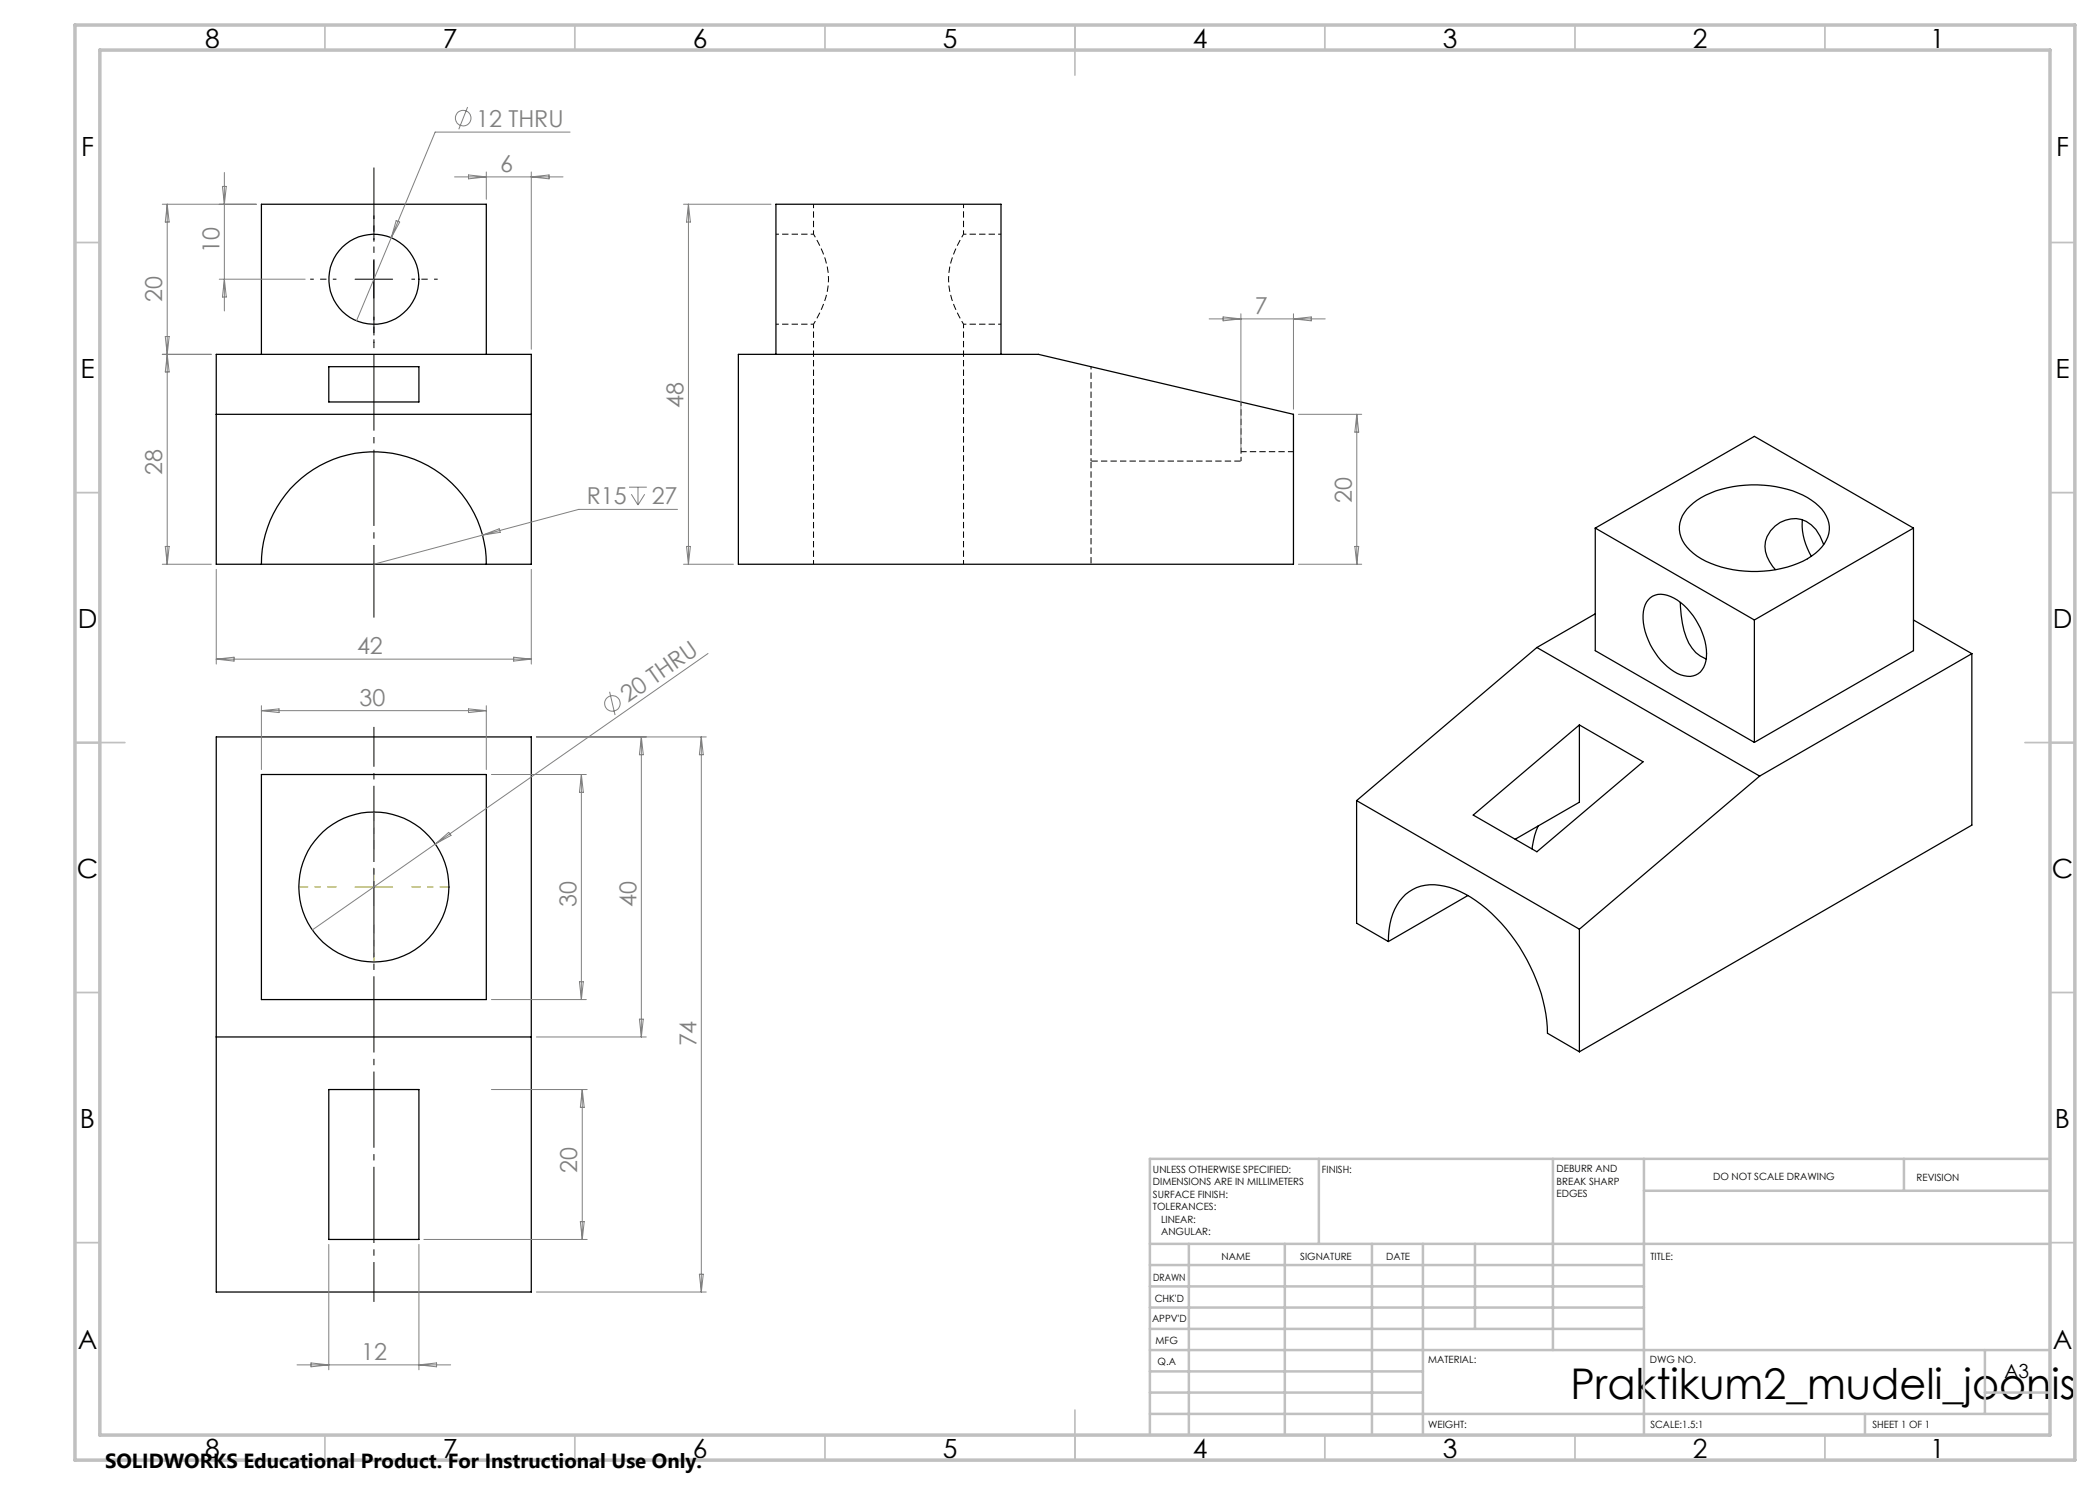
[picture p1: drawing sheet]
<svg xmlns="http://www.w3.org/2000/svg" width="420mm" height="297mm" viewBox="0 0 420 297" stroke-linecap="round" stroke-linejoin="round" font-family="sans-serif">
<g fill="none" stroke="#000" stroke-width=".25">
<path d="M43.3 70.9h63v42h-63zM52.3 70.9v-30.1h45v30.1M65.8 73.3h18v7.1h-18zM147.7 70.9h60l51 12v30h-111zM155.2 70.9v-30.1h45v30.1M43.3 82.9h63M52.3 112.9a22.5 22.5 0 0 1 22.5-22.5 22.5 22.5 0 0 1 22.5 22.5M319.1 105.6l31.8 18.4M319.1 105.6v24.5l31.8 18.4M319.1 105.6l31.8-18.3 31.8 18.3M330.1 119.6a4.1 4.1 0 0 1 4.7 0 13.8 13.8 0 0 1 6.5 11.9 3.7 3.7 0 0 1-3.3 3.8 8.7 8.7 0 0 1-6.4-4 12.3 12.3 0 0 1-2.8-9.7 3.7 3.7 0 0 1 1.3-2zM337.4 101.8a16.1 16.1 0 0 1 10.4-4.6 22.3 22.3 0 0 1 14.5 2.8 6.6 6.6 0 0 1 3.5 6.7 9.5 9.5 0 0 1-6.2 6 23.7 23.7 0 0 1-19.3-.9 8 8 0 0 1-4.4-5.8 6 6 0 0 1 1.5-4.2z"/>
<path d="M360.5 104a12.2 12.2 0 0 0 1.8 7.3M364.7 108.9a6.7 6.7 0 0 0-5.5-5.2 6 6 0 0 0-6.2 5.6 7 7 0 0 0 2.1 4.6M382.7 105.6l-31.8 18.4M382.7 105.6v24.5l-31.8 18.4M307.4 129.5l-36.1 30.6M307.4 129.5l44.5 25.7M319.1 122.8l-11.7 6.7M336.1 120.5a19.9 19.9 0 0 0 1.6 8.1 6.1 6.1 0 0 0 3.5 3.2M350.9 124v24.5M382.7 124l11.7 6.7M394.4 130.7v34.3l-78.5 45.4M394.4 130.7l-42.5 24.5"/>
<path d="M43.3 147.4h63v111h-63zM52.3 154.9h45v45h-45zM315.9 145v15.4l-12.9 7.4M351.9 155.2l-36 30.6M271.3 160.1l44.6 25.7M271.3 160.1v24.5l6.4 3.7M293.6 179.1l-15.9 9.2M294.6 163l21.3-18 12.7 7.4-21.2 18zM307.7 165.2h-.1a14.5 14.5 0 0 0-1.2 4.6M277.7 188.3a12.2 12.2 0 0 1 3.4-9.4 9 9 0 0 1 8.8-1.4 27 27 0 0 1 13.1 10.6 33.9 33.9 0 0 1 6.5 18.6l6.4 3.7M315.9 185.8v24.6M43.3 207.4h63"/>
<path d="M65.8 217.9h18v30h-18z"/>
<circle cx="74.8" cy="55.9" r="9"/>
<circle cx="74.8" cy="177.4" r="15"/>
</g>
<path d="M218.2 92.2h30" fill="none" stroke="#000" stroke-width=".2" stroke-dasharray="1.3 .6" stroke-dashoffset="-.1" stroke-linecap="butt"/>
<path d="M218.2 92.2v20.6" fill="none" stroke="#000" stroke-width=".2" stroke-dasharray="1.3 .6" stroke-dashoffset="-.2" stroke-linecap="butt"/>
<path d="M162.7 40.8v6.1M162.7 46.9v-.1a19.3 19.3 0 0 1 3 9 18.7 18.7 0 0 1-3 9M192.7 46.8v-6M192.7 64.8a19.3 19.3 0 0 1-3-8.9 18.7 18.7 0 0 1 3-9.1" fill="none" stroke="#000" stroke-width=".2" stroke-dasharray="1.3 .6" stroke-dashoffset=".5" stroke-linecap="butt"/>
<path d="M162.7 46.8h-7.5M200.2 46.8h-7.5M155.2 64.8h7.5M192.7 64.8h7.5M218.2 92.2v-18.9" fill="none" stroke="#000" stroke-width=".2" stroke-dasharray="1.3 .6" stroke-dashoffset=".7" stroke-linecap="butt"/>
<path d="M162.7 64.8v48M248.2 92.2v-11.8M192.7 112.8v-48" fill="none" stroke="#000" stroke-width=".2" stroke-dasharray="1.3 .6" stroke-dashoffset=".4" stroke-linecap="butt"/>
<path d="M258.7 90.3h-10.5" fill="none" stroke="#000" stroke-width=".2" stroke-dasharray="1.3 .6" stroke-dashoffset=".1" stroke-linecap="butt"/>
<g fill="none" stroke="#808080" stroke-width=".2">
<path d="M44.5 37.3h.8l-.4 3.5zM44.9 34.5v27.7M90.9 35.4h21.7M93.5 21.4l-1.7 4.5M93.7 35l3.6 .4-3.6 .4zM97.3 34.4v5.5M106.3 34.4v35.4M106.3 35.4l3.5-.4v.8zM114 26.4h-27l-8.8 21.2M32.5 40.8h18.8M33.4 40.8v72.1M33.4 40.8l.4 3.6h-.7z"/>
<path d="M43.9 55.8h17.1M44.9 55.8l.4 3.6h-.8zM78.2 47.6l-6.9 16.6M79.2 44.1l.7 .3-1.7 3.2zM136.7 40.8h17.5M137.7 40.8l.4 3.6h-.8zM137.7 40.8v72.1M32.5 70.9h9.8M33.1 67.3h.7l-.7 7.1h.7zM241.8 63.8h23.2M244.6 63.4l3.6 .4-3.6 .4zM248.2 62.8v26.6"/>
<path d="M258.7 62.8v19M258.7 63.8l3.6-.4v.8zM125.8 97.4h3.6M126.3 98.8l1.3 2.2M127.6 97.4v3.6M128.9 98.8l-1.3 2.2M259.7 82.9h12.6M271.4 82.9v30M271.4 82.9l.3 3.5h-.7zM32.5 112.9h9.8M33.1 109.3h.7l-.4 3.6zM43.3 113.9v18.9"/>
<path d="M96.5 107l3.3-1.2 .2 .7zM106.3 113.9v18.9M135.5 101.9h-19.8l-40.9 11M136.7 112.9h10M137.3 109.3h.8l-.4 3.6zM259.7 112.9h12.6M271 109.3h.7l-.3 3.6zM43.3 131.8h63M43.3 131.8l3.5-.4v.8zM102.7 131.4l3.6 .4-3.6 .4zM121.9 138.4l1.1 4.6M141.6 130.7l-79.1 55.3"/>
<path d="M52.3 141.1v12.8M52.3 142.1h45M52.3 142.1l3.5-.3v.7zM93.7 141.8l3.6 .3-3.6 .4zM97.3 141.1v12.8M98.3 154.9h19M107.3 147.4h34M116.3 154.9v45M116.3 154.9l.4 3.6h-.8zM128.3 147.4l.4 3.6h-.8zM128.3 147.4v60M140.3 147.4v111"/>
<path d="M140.3 147.4l.4 3.6h-.8zM87.1 168.8l2.6-2.3 .5 .6zM98.3 199.9h19M115.9 196.4h.8l-.4 3.5zM98.3 217.9h19.1M107.3 207.4h22M116.5 217.9v30M116.5 217.9l.3 3.6h-.7zM127.9 203.8h.8l-.4 3.6zM65.8 248.9v25.1M83.8 248.9v25.1M84.8 247.9h32.6"/>
<path d="M107.3 258.4h34M116.1 244.3h.7l-.3 3.6zM139.9 254.8h.8l-.4 3.6zM59.4 273h30.7M62.2 272.6l3.6 .4-3.6 .4zM83.8 273l3.5-.4v.8z"/>
<circle cx="92.6" cy="23.6" r="1.55"/>
<circle cx="122.5" cy="140.7" r="1.55"/>
</g>
<path d="M74.8 33.5v90" fill="none" stroke="#000" stroke-width=".2" stroke-dasharray="15.2 1.3 1.3 1.3" stroke-dashoffset=".7" stroke-linecap="butt"/>
<path d="M67.3 55.8h-5.3M74.8 48.3v-5.2M82.3 55.8h5.2M74.8 63.3v5.3" fill="none" stroke="#000" stroke-width=".2" stroke-dasharray="15.2 1.3 1.3 1.3" stroke-dashoffset="14.5" stroke-linecap="butt"/>
<path d="M74.8 145.4v115" fill="none" stroke="#000" stroke-width=".2" stroke-dasharray="15.2 1.3 1.3 1.3" stroke-dashoffset="7.3" stroke-linecap="butt"/>
<path d="M67.3 177.4h-7.5M74.8 169.9v-7.5M82.3 177.4h7.5M74.8 184.9v7.5" fill="none" stroke="#808000" stroke-width=".2" stroke-dasharray="15.2 1.3 1.3 1.3" stroke-dashoffset="13.4" stroke-linecap="butt"/>
<path d="M71 55.8h7.5M74.8 52.1v7.5" fill="none" stroke="#000" stroke-width=".2"/>
<path d="M71 177.4h7.5M74.8 173.6v7.5" fill="none" stroke="#808000" stroke-width=".2"/>
<g fill="none" stroke="#c0c0c0" stroke-width=".35">
<path d="M65 5v5M115 5v5M165 5v5M215 5v10M265 5v5M315 5v5M365 5v5M15 48.5h5M410 48.5h5M15 98.5h5M410 98.5h5M15 148.5h10"/>
<path d="M405 148.5h10M15 198.5h5M410 198.5h5M15 248.5h5M410 248.5h5M65 287v5M115 287v5M165 287v5M215 282v10M265 287v5M315 287v5M365 287v5"/>
</g>
<g fill="none" stroke="#c0c0c0" stroke-width=".5">
<path d="M263.8 231.8v17M310.6 231.8v38.2M328.8 231.8v55.2M328.8 238.2h81.2M380.8 231.8v6.4M410 231.8h-180v55.2M230 248.8h180M230 257.3h98.8M230 253h98.8M237.8 248.8v38.2M257 248.8v38.2M274.4 248.8v38.2"/>
<path d="M284.6 248.8v38.2M295 248.8v17M230 265.8h98.8M230 261.5h98.8M230 278.5h54.6M230 274.3h54.6M230 270h180M397 278.5h13M397 270v12.8M230 282.8h180M373 282.8v4.2"/>
</g>
<path d="M15 5h400v287h-400zM20 10h390v277h-390z" fill="none" stroke="#c0c0c0" stroke-width=".7"/>
<text font-size="8.5" x="314.1" y="279.7">Praktikum2_mudeli_joonis</text>
<g font-size="5.3">
<text x="41" y="9.5">8</text>
<text x="88.5" y="9.5">7</text>
<text x="138.5" y="9.5">6</text>
<text x="188.5" y="9.5">5</text>
<text x="238.5" y="9.5">4</text>
<text x="288.5" y="9.5">3</text>
<text x="338.5" y="9.5">2</text>
<text x="386" y="9.5">1</text>
<text x="16.2" y="31.3">F</text>
<text x="411.2" y="31.3">F</text>
<text x="16.1" y="75.5">E</text>
<text x="411.1" y="75.5">E</text>
<text x="15.5" y="125.5">D</text>
<text x="410.5" y="125.5">D</text>
<text x="15.4" y="175.5">C</text>
<text x="410.4" y="175.5">C</text>
<text x="16" y="225.5">B</text>
<text x="411" y="225.5">B</text>
<text x="15.5" y="269.8">A</text>
<text x="410.5" y="269.8">A</text>
<text x="41" y="291.5">8</text>
<text x="88.5" y="291.5">7</text>
<text x="138.5" y="291.5">6</text>
<text x="188.5" y="291.5">5</text>
<text x="238.5" y="291.5">4</text>
<text x="288.5" y="291.5">3</text>
<text x="338.5" y="291.5">2</text>
<text x="386" y="291.5">1</text>
</g>
<g font-size="4.7" fill="#808080">
<text x="95.2" y="25.3">12 THRU</text>
<text x="100.1" y="34.4">6</text>
<text x="43.9" y="50.6" transform="rotate(-90 43.9 50.6)">10</text>
<text x="32.5" y="60.5" transform="rotate(-90 32.5 60.5)">20</text>
<text x="250.9" y="62.7">7</text>
<text x="136.7" y="81.6" transform="rotate(-90 136.7 81.6)">48</text>
<text x="32.5" y="95" transform="rotate(-90 32.5 95)">28</text>
<text x="117.3" y="100.8">R15</text>
<text x="130.3" y="100.8">27</text>
<text x="270.4" y="100.6" transform="rotate(-90 270.4 100.6)">20</text>
<text x="71.4" y="130.8">42</text>
<text x="71.9" y="141.1">30</text>
<text x="125.6" y="140.6" transform="rotate(-35 125.6 140.6)">20 THRU</text>
<text x="115.3" y="181.3" transform="rotate(-90 115.3 181.3)">30</text>
<text x="127.3" y="181.3" transform="rotate(-90 127.3 181.3)">40</text>
<text x="139.3" y="209.3" transform="rotate(-90 139.3 209.3)">74</text>
<text x="115.5" y="234.5" transform="rotate(-90 115.5 234.5)">20</text>
<text x="72.2" y="271.9">12</text>
</g>
<text font-size="4.1" x="21" y="293.7">SOLIDWORKS Educational Product. For Instructional Use Only.</text>
<text font-size="3.9" x="400.9" y="275.5">A3</text>
<g font-size="2">
<text x="230.6" y="234.6">UNLESS OTHERWISE SPECIFIED:</text>
<text x="230.6" y="237.1">DIMENSIONS ARE IN MILLIMETERS</text>
<text x="230.6" y="239.6">SURFACE FINISH:</text>
<text x="264.4" y="234.6">FINISH:</text>
<text x="311.3" y="234.5">DEBURR AND</text>
<text x="311.3" y="237">BREAK SHARP</text>
<text x="311.3" y="239.5">EDGES</text>
<text x="342.6" y="236">DO NOT SCALE DRAWING</text>
<text x="383.3" y="236.2">REVISION</text>
<text x="230.6" y="242.1">TOLERANCES:</text>
<text x="232.2" y="244.6">LINEAR:</text>
<text x="232.2" y="247.1">ANGULAR:</text>
<text x="244.3" y="252">NAME</text>
<text x="260" y="251.9">SIGNATURE</text>
<text x="277.2" y="251.9">DATE</text>
<text x="330.1" y="251.9">TITLE:</text>
<text x="230.6" y="256.1">DRAWN</text>
<text x="230.9" y="260.3">CHK'D</text>
<text x="230.4" y="264.4">APPV'D</text>
<text x="231.1" y="268.8">MFG</text>
<text x="231.5" y="273">Q.A</text>
<text x="285.6" y="272.5">MATERIAL:</text>
<text x="330" y="272.5">DWG NO.</text>
<text x="285.6" y="285.5">WEIGHT:</text>
<text x="330.1" y="285.6">SCALE:1.5:1</text>
<text x="374.5" y="285.6">SHEET 1 OF 1</text>
</g>
</svg>
